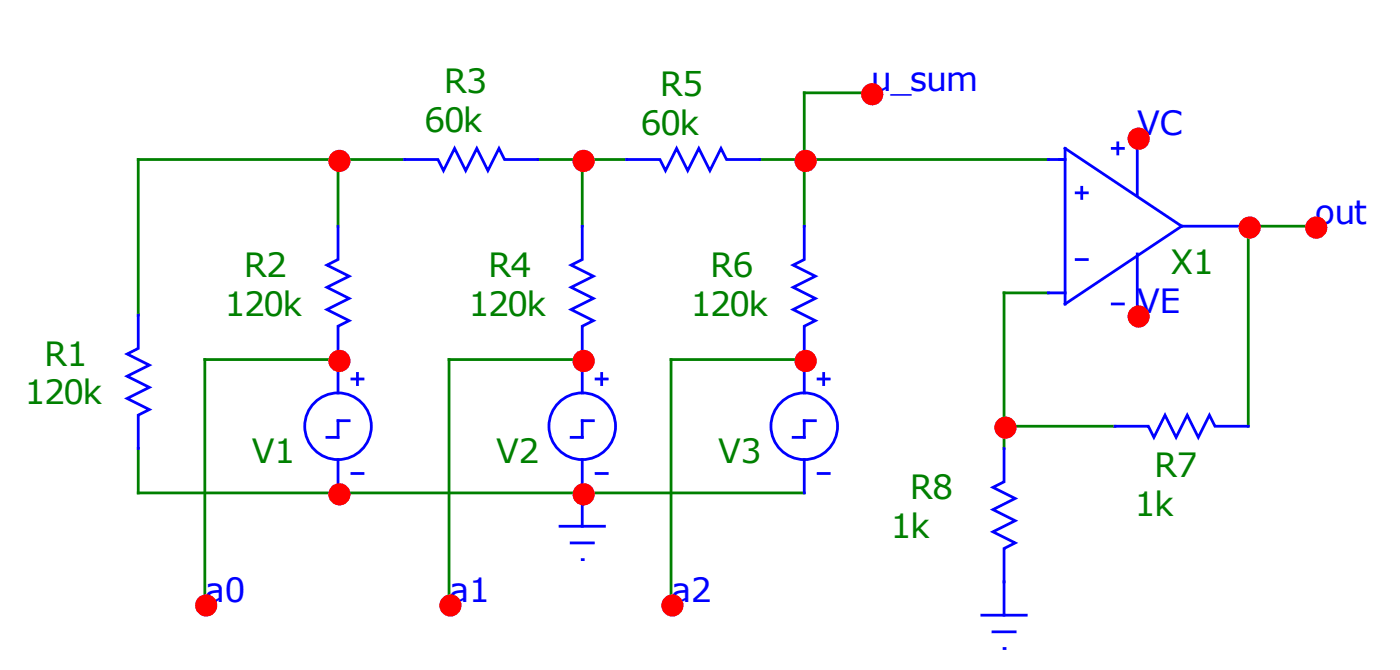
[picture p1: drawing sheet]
<svg xmlns="http://www.w3.org/2000/svg" width="133mm" height="64mm" viewBox="0 0 133 64" stroke-linecap="round" stroke-linejoin="round" font-family="sans-serif">
<g fill="none" stroke="#008000" stroke-width=".26">
<path d="M32.2 15.2v6.3M38.6 15.2h-25.4v14.8M51.3 15.2h8.4M55.5 15.2v6.3M72.4 15.2h27.6M83 8.8h-6.3v12.7M32.2 34.2h-12.7v23.3M55.5 34.2h-12.7v23.3M76.7 34.2h-12.7v23.3M100 27.9h-4.3v14.8M125.4 21.5h-6.4v19.1M13.2 42.7v4.2h63.5"/>
<path d="M95.7 40.6h10.6"/>
</g>
<g fill="none" stroke="#00f" stroke-width=".26">
<path d="M38.6 15.2h3.2l.5 1 1-2.1 1.1 2.1 1.1-2.1 1 2.1 1.1-2.1 .5 1.1h3.2M59.7 15.2h3.2l.6 1 1-2.1 1.1 2.1 1-2.1 1.1 2.1 1-2.1 .6 1.1h3.1M100 15.2h1.6M101.6 14.1l11.1 7.4-11.1 7.4zM102.6 18.4h1.1M103.1 17.8v1.1M106 14.1h1.1M106.6 13.6v1.1M108.4 13.1v5.5M13.2 30v3.2l-1.1 .5 2.1 1.1-2.1 1 2.1 1.1-2.1 1 2.1 1.1-1 .5v3.2M32.2 21.5v3.2l-1 .5 2.1 1.1-2.1 1.1 2.1 1-2.1 1.1 2.1 1-1.1 .6v6.3M33.6 36.1h1"/>
<path d="M34.1 35.6v1M55.5 21.5v3.2l-1 .5 2.1 1.1-2.1 1.1 2.1 1-2.1 1.1 2.1 1-1.1 .6v6.3M56.8 36.1h1.1M57.4 35.6v1M76.7 21.5v3.2l-1.1 .5 2.1 1.1-2.1 1.1 2.1 1-2.1 1.1 2.1 1-1 .6v6.3M78 36.1h1.1M78.5 35.6v1M100 27.9h1.6M102.6 24.7h1.1M106 28.9h1.1M108.4 24.2v5.8M112.7 21.5h6.3"/>
<path d="M32.2 43.8v3.1M33.3 40.1h-1.1v1.5h-1M33.6 45.1h1M53.4 50.1h4.2M54.5 51.7h2.1M55.5 53.3h.1M55.5 43.8v6.3M56.6 40.1h-1.1v1.5h-1M56.8 45.1h1.1M76.7 43.8v3.1M77.7 40.1h-1v1.5h-1.1M78 45.1h1.1"/>
<path d="M93.6 58.6h4.2M95.7 42.7v3.2l-1 .5 2.1 1.1-2.1 1 2.1 1.1-2.1 1 2.1 1.1-1.1 .5v6.4M106.3 40.6h3.2l.5 1 1.1-2.1 1 2.1 1.1-2.1 1.1 2.1 1-2.1 .5 1.1h3.2M94.7 60.2h2.1M95.7 61.8h.1"/>
<circle cx="32.2" cy="40.6" r="3.2"/>
<circle cx="55.5" cy="40.6" r="3.2"/>
<circle cx="76.7" cy="40.6" r="3.2"/>
</g>
<g fill="#f00" stroke="#f00" stroke-width=".26">
<circle cx="32.4" cy="15.3" r=".93"/>
<circle cx="55.6" cy="15.3" r=".93"/>
<circle cx="76.8" cy="15.3" r=".93"/>
<circle cx="119.1" cy="21.7" r=".93"/>
<circle cx="32.4" cy="34.4" r=".93"/>
<circle cx="55.6" cy="34.4" r=".93"/>
<circle cx="76.8" cy="34.4" r=".93"/>
<circle cx="95.9" cy="40.7" r=".93"/>
<circle cx="32.4" cy="47.1" r=".93"/>
<circle cx="55.6" cy="47.1" r=".93"/>
<circle cx="83.2" cy="9" r=".93"/>
<circle cx="64.1" cy="57.7" r=".93"/>
<circle cx="42.9" cy="57.7" r=".93"/>
<circle cx="19.7" cy="57.7" r=".93"/>
<circle cx="125.5" cy="21.7" r=".93"/>
<circle cx="108.6" cy="13.2" r=".93"/>
<circle cx="108.6" cy="30.1" r=".93"/>
</g>
<g font-size="3.2" fill="#008000">
<text x="42.3" y="8.9">R3</text>
<text x="62.9" y="9.1">R5</text>
<text x="40.4" y="12.6">60k</text>
<text x="61.1" y="12.9">60k</text>
<text x="23.3" y="26.4">R2</text>
<text x="46.5" y="26.4">R4</text>
<text x="67.7" y="26.4">R6</text>
<text x="111.6" y="26.1">X1</text>
<text x="4.2" y="34.8">R1</text>
<text x="21.4" y="30">120k</text>
<text x="44.7" y="30">120k</text>
<text x="65.8" y="30">120k</text>
<text x="2.3" y="38.5">120k</text>
<text x="24" y="44.1">V1</text>
<text x="47.3" y="44.1">V2</text>
<text x="68.5" y="44.1">V3</text>
<text x="86.8" y="47.5">R8</text>
<text x="110" y="45.4">R7</text>
<text x="84.9" y="51.2">1k</text>
<text x="108.2" y="49.1">1k</text>
</g>
<g font-size="3.2" fill="#00f">
<text x="83" y="8.6">u_sum</text>
<text x="108.4" y="12.9">VC</text>
<text x="125.4" y="21.3">out</text>
<text x="108.4" y="29.8">VE</text>
<text x="19.5" y="57.3">a0</text>
<text x="42.8" y="57.3">a1</text>
<text x="64" y="57.3">a2</text>
</g>
</svg>
